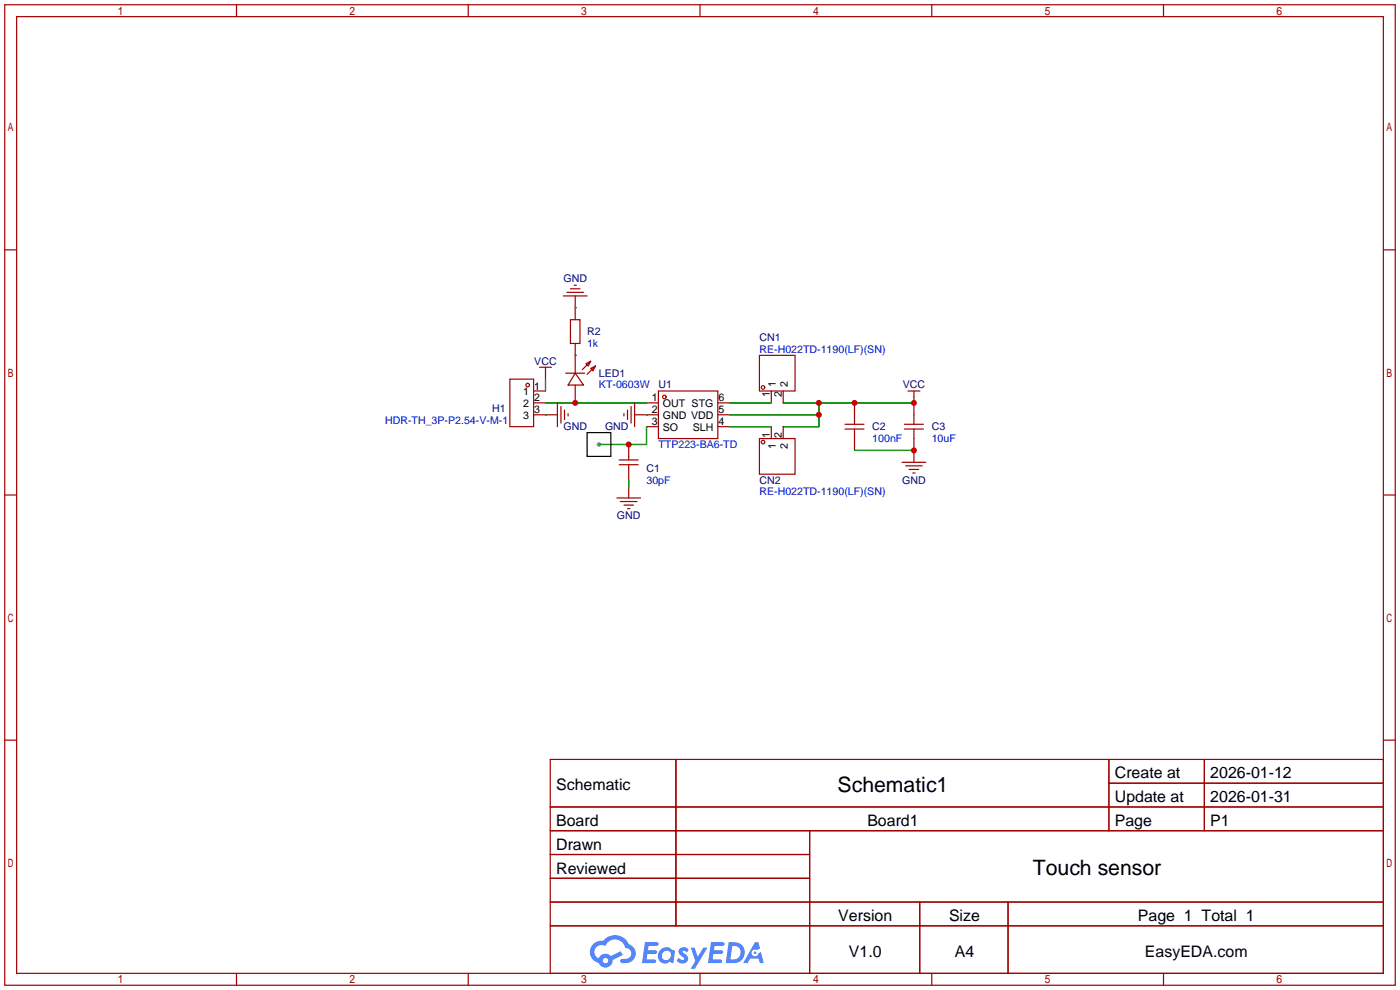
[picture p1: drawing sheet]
<svg xmlns="http://www.w3.org/2000/svg" width="299mm" height="212mm" viewBox="0 0 299 212" stroke-linecap="round" stroke-linejoin="round" font-family="sans-serif">
<circle cx="128" cy="95" r=".51" fill="#999"/>
<g fill="none" stroke="#a10000" stroke-width=".25">
<path d="M1 1h297.2v209.6h-297.2zM3.6 3.6h292.1v204.4h-292.1zM50.5 1v2.6M100.1 1v2.6M149.6 1v2.6M199.1 1v2.6M248.7 1v2.6M1 53.4h2.6M295.7 53.4h2.5M1 105.8h2.6M295.7 105.8h2.5M1 158.2h2.6"/>
<path d="M295.7 158.2h2.5M117.6 162.3h178.1v45.7h-178.1zM117.6 172.5h178.1M117.6 177.5h178.1M144.5 162.3v35.6M173 177.5v30.5M237 162.3v15.2M237 167.4h58.7M257.4 162.3v15.2M117.6 182.6h55.4M117.6 192.8h178.1M117.6 187.7h55.4"/>
<path d="M117.6 197.9h178.1M196.6 192.8v15.2M215.4 192.8v15.2M50.5 208v2.6M100.1 208v2.6M149.6 208v2.6M199.1 208v2.6M248.7 208v2.6"/>
</g>
<g fill="#5487ff">
<path d="M145.3 202.7a1.3 1.3 0 0 1 1.9 .3l-.4 .6a.54 .54 0 0 0-.9-.2l.1 .2a1.34 1.34 0 0 1 .9 1.8 1.47 1.47 0 0 1-2.3-.1l.5-.6 .8 .5a.31 .31 0 0 0 .4-.3 .31 .31 0 0 0-.3-.4 1.12 1.12 0 0 1-.7-1.8z"/>
<path d="M147.6 202.5h.9l.6 2 1.2-2h.9l-2.7 4.6h-.9l1-1.7z"/>
<path d="M137.8 201.4h1.7a1.31 1.31 0 0 1 1.2 .2 .4 .4 0 0 1-.3 .5l-1.8 .1-.1 .9h1.6a.4 .4 0 0 1 .4 .4 .4 .4 0 0 1-.5 .4h-1.6l-.2 1.2h1.4a.46 .46 0 0 1 .5 0 .46 .46 0 0 1 .1 .5l-.4 .2h-2.6z"/>
<path d="M151.9 201.4h1.7a1.32 1.32 0 0 1 1.2 .2 .39 .39 0 0 1-.3 .5l-1.8 .1-.1 .9h1.6a.4 .4 0 0 1 .4 .4 .4 .4 0 0 1-.4 .4h-1.7l-.2 1.2h1.4a.46 .46 0 0 1 .5 0 .46 .46 0 0 1 .1 .5l-.4 .2h-2.6z"/>
<path d="M161.3 201.4h.8l.3 1.3-.6 .4a.75 .75 0 0 0-1.1 .3 .75 .75 0 0 0 .5 1 .75 .75 0 0 0 .9-.7l.5-.2 .6 2.3h-.8l-.3-.9h-1.8l-.5 .9h-1z"/>
<path d="M155.7 201.4l-.6 4.4h1.5a2.27 2.27 0 0 0 2.6-2.2 2.27 2.27 0 0 0-2.7-2.2zM156.5 202.1a1.5 1.5 0 0 1 1.8 1.6 1.5 1.5 0 0 1-1.9 1.4h-.3z"/>
<path d="M141.2 203a1.6 1.6 0 0 0-.3 2.3 1.6 1.6 0 0 0 2.3 .2l.7 .3 .3-2.4-.1-.3-.5-.1a1.58 1.58 0 0 0-2.4 0zM141.8 203.5a.98 .98 0 0 1 1.6 .4 .98 .98 0 0 1-1.1 1.3 .94 .94 0 0 1-.9-.7 .94 .94 0 0 1 .4-1z"/>
<path d="M126.8 201.8a2.37 2.37 0 0 0 1.1 4 1.54 1.54 0 0 0 1.8 1 1.54 1.54 0 0 0 1.2-1.6l2.2-1.1-.5-.8-2 1a1.57 1.57 0 0 0-2.7 .5 1.5 1.5 0 0 1-.7-2.1 1.5 1.5 0 0 1 2.2-.5 2.23 2.23 0 0 1 2.3-1.4 2.23 2.23 0 0 1 2 1.8 1.16 1.16 0 0 1 1.2 1.1 1.16 1.16 0 0 1-1.1 1.2h-.7a.47 .47 0 0 0-.5 .4 .47 .47 0 0 0 .4 .5 2.17 2.17 0 0 0 2.5-.9 2.17 2.17 0 0 0-.3-2.7l-.8-.4a3.2 3.2 0 0 0-5.5-.7l-1.1 .1zM128.8 205.3a.6 .6 0 0 1 1.2 0 .6 .6 0 0 1-1.2 0z"/>
<circle cx="161.4" cy="203.6" r=".28"/>
</g>
<g fill="none" stroke="#a10000" stroke-width=".25">
<path d="M115.3 78.5h2.6M116.6 78.5v2.5M120.4 63.2h5.1M120.9 79.8h4.1M121.2 62.5h3.5M121.9 68.3h2.1v5.1h-2.1zM121.9 61.7h2.1M122.7 61h.5M122.9 79.8l1.8 2.5h-3.3zM122.9 63.2v5.1M122.9 73.4v6.4M125.2 77.7l1-.5-.5 1z"/>
<path d="M126.2 78.7l1.1-.5-.6 1zM126.2 77.2l-1.7 1.8M127.3 78.2l-1.8 1.8M162.3 75.9h7.6v7.7h-7.6zM109 81h5v10.2h-5zM114 86.1h2.6M114 88.6h5.1M114 83.6h2.6M119.1 86.1v5.1M119.9 86.9v3.5M120.6 87.6v2.1M121.4 88.4v.5"/>
<path d="M122.9 82.3v3.8M132.3 98.3h4.1M132.3 99.3h4.1M133.3 88.4v.5M134.1 87.6v2.1M134.4 95v3.3M134.4 99.3v3.3M134.9 86.9v3.5M135.6 88.6h5.1M135.6 86.1v5.1M138.2 86.1h2.5M138.2 91.2h2.5"/>
<path d="M140.7 83.6h12.7v10.1h-12.7zM153.4 86.1h2.6M153.4 88.6h2.6M153.4 91.2h2.6M162.3 93.7h7.6v7.6h-7.6zM164.8 83.6v2.5M164.8 91.2v2.5M167.4 83.6v2.5M167.4 91.2v2.5M180.6 90.7h4.1M180.6 91.7h4.1M182.6 86.1v4.6"/>
<path d="M182.6 91.7v4.6M192.8 98.8h5.1M193.3 90.7h4.1M193.3 91.7h4.1M193.5 99.6h3.6M194.1 83.6h2.5M195.3 83.6v7.1M195.3 91.7v7.1M131.8 106.4h5.1M132.6 107.2h3.5M133.3 107.9h2.1M134.1 108.7h.5"/>
<path d="M134.4 103.9v2.5M194.3 100.3h2M195.1 101.1h.5"/>
<circle cx="112.8" cy="82.3" r=".38"/>
<circle cx="142" cy="84.8" r=".38"/>
<circle cx="163.1" cy="82.8" r=".38"/>
<circle cx="163.1" cy="94.5" r=".38"/>
</g>
<g fill="none" stroke="#008700" stroke-width=".25">
<path d="M122.9 75.9h.1M122.9 65.8h.1M116.6 88.6h.1M116.6 86.1h21.6M116.6 81v2.6M138.2 88.6h.1M138.2 91.2v3.8h-10.2M156 86.1h8.8M156 91.2h8.8M156 88.6h19M167.4 86.1h27.9M175 86.1v5.1h-7.6"/>
<path d="M182.6 96.3h12.7M134.4 102.6v1.3"/>
</g>
<path d="M125.5 92.5h5.1v5h-5.1z" fill="none" stroke="#000" stroke-width=".25"/>
<g fill="#c00">
<circle cx="182.6" cy="86.1" r=".63"/>
<circle cx="195.3" cy="86.1" r=".63"/>
<circle cx="175" cy="86.1" r=".63"/>
<circle cx="175" cy="88.6" r=".63"/>
<circle cx="195.3" cy="96.3" r=".63"/>
<circle cx="122.9" cy="86.1" r=".63"/>
<circle cx="134.4" cy="95" r=".63"/>
</g>
<g font-size="4.5">
<text x="179" y="169.2">Schematic1</text>
<text x="220.7" y="187">Touch sensor</text>
</g>
<g font-size="3.4">
<text x="238.3" y="166.4">Create at</text>
<text x="258.7" y="166.4">2026-01-12</text>
<text x="118.9" y="168.9">Schematic</text>
<text x="238.3" y="171.4">Update at</text>
<text x="258.7" y="171.4">2026-01-31</text>
<text x="118.9" y="176.5">Board</text>
<text x="185.4" y="176.5">Board1</text>
<text x="238.3" y="176.5">Page</text>
<text x="258.7" y="176.5">P1</text>
<text x="118.9" y="181.6">Drawn</text>
<text x="118.9" y="186.7">Reviewed</text>
<text x="179.2" y="196.8">Version</text>
<text x="202.8" y="196.8">Size</text>
<text x="243.2" y="196.8">Page 1 Total 1</text>
<text x="181.4" y="204.5">V1.0</text>
<text x="204.1" y="204.5">A4</text>
<text x="244.7" y="204.5">EasyEDA.com</text>
</g>
<g font-size="2.3" fill="#000080">
<text x="120.4" y="60.2">GND</text>
<text x="125.5" y="71.6">R2</text>
<text x="114.2" y="77.9">VCC</text>
<text x="162.3" y="72.9">CN1</text>
<text x="128" y="80.5">LED1</text>
<text x="140.7" y="83">U1</text>
<text x="192.9" y="83">VCC</text>
<text x="105.2" y="88.1">H1</text>
<text x="120.4" y="91.9">GND</text>
<text x="129.3" y="91.9">GND</text>
<text x="186.4" y="91.9">C2</text>
<text x="199.1" y="91.9">C3</text>
<text x="138.2" y="100.8">C1</text>
<text x="162.3" y="103.3">CN2</text>
<text x="192.8" y="103.3">GND</text>
<text x="131.8" y="111">GND</text>
</g>
<g font-size="2.3" fill="#00f">
<text x="125.5" y="74.1">1k</text>
<text x="162.3" y="75.4">RE-H022TD-1190(LF)(SN)</text>
<text x="128" y="83">KT-0603W</text>
<text x="82.3" y="90.6">HDR-TH_3P-P2.54-V-M-1</text>
<text x="140.7" y="95.7">TTP223-BA6-TD</text>
<text x="186.4" y="94.5">100nF</text>
<text x="199.1" y="94.5">10uF</text>
<text x="138.2" y="103.3">30pF</text>
<text x="162.3" y="105.9">RE-H022TD-1190(LF)(SN)</text>
</g>
<g font-size="2.3">
<text x="114.2" y="83.3">1</text>
<text x="165.8" y="82.6" transform="rotate(-90 165.8 82.6)">1</text>
<text x="168.3" y="82.6" transform="rotate(-90 168.3 82.6)">2</text>
<text x="111.8" y="89.6">3</text>
<text x="111.8" y="87.1">2</text>
<text x="111.8" y="84.5">1</text>
<text x="114.2" y="88.3">3</text>
<text x="114.2" y="85.8">2</text>
<text x="139.3" y="85.8">1</text>
<text x="139.3" y="88.3">2</text>
<text x="141.7" y="87.1">OUT STG</text>
<text x="141.7" y="89.6">GND VDD</text>
<text x="153.5" y="88.3">5</text>
<text x="153.5" y="85.8">6</text>
<text x="164.5" y="85" transform="rotate(-90 164.5 85)">1</text>
<text x="167.1" y="85" transform="rotate(-90 167.1 85)">2</text>
<text x="139.3" y="90.9">3</text>
<text x="141.7" y="92.1">SO</text>
<text x="148.1" y="92.1">SLH</text>
<text x="153.5" y="90.9">4</text>
<text x="164.5" y="93.6" transform="rotate(-90 164.5 93.6)">1</text>
<text x="165.8" y="95.9" transform="rotate(-90 165.8 95.9)">1</text>
<text x="167.1" y="93.6" transform="rotate(-90 167.1 93.6)">2</text>
<text x="168.3" y="95.9" transform="rotate(-90 168.3 95.9)">2</text>
</g>
</svg>
